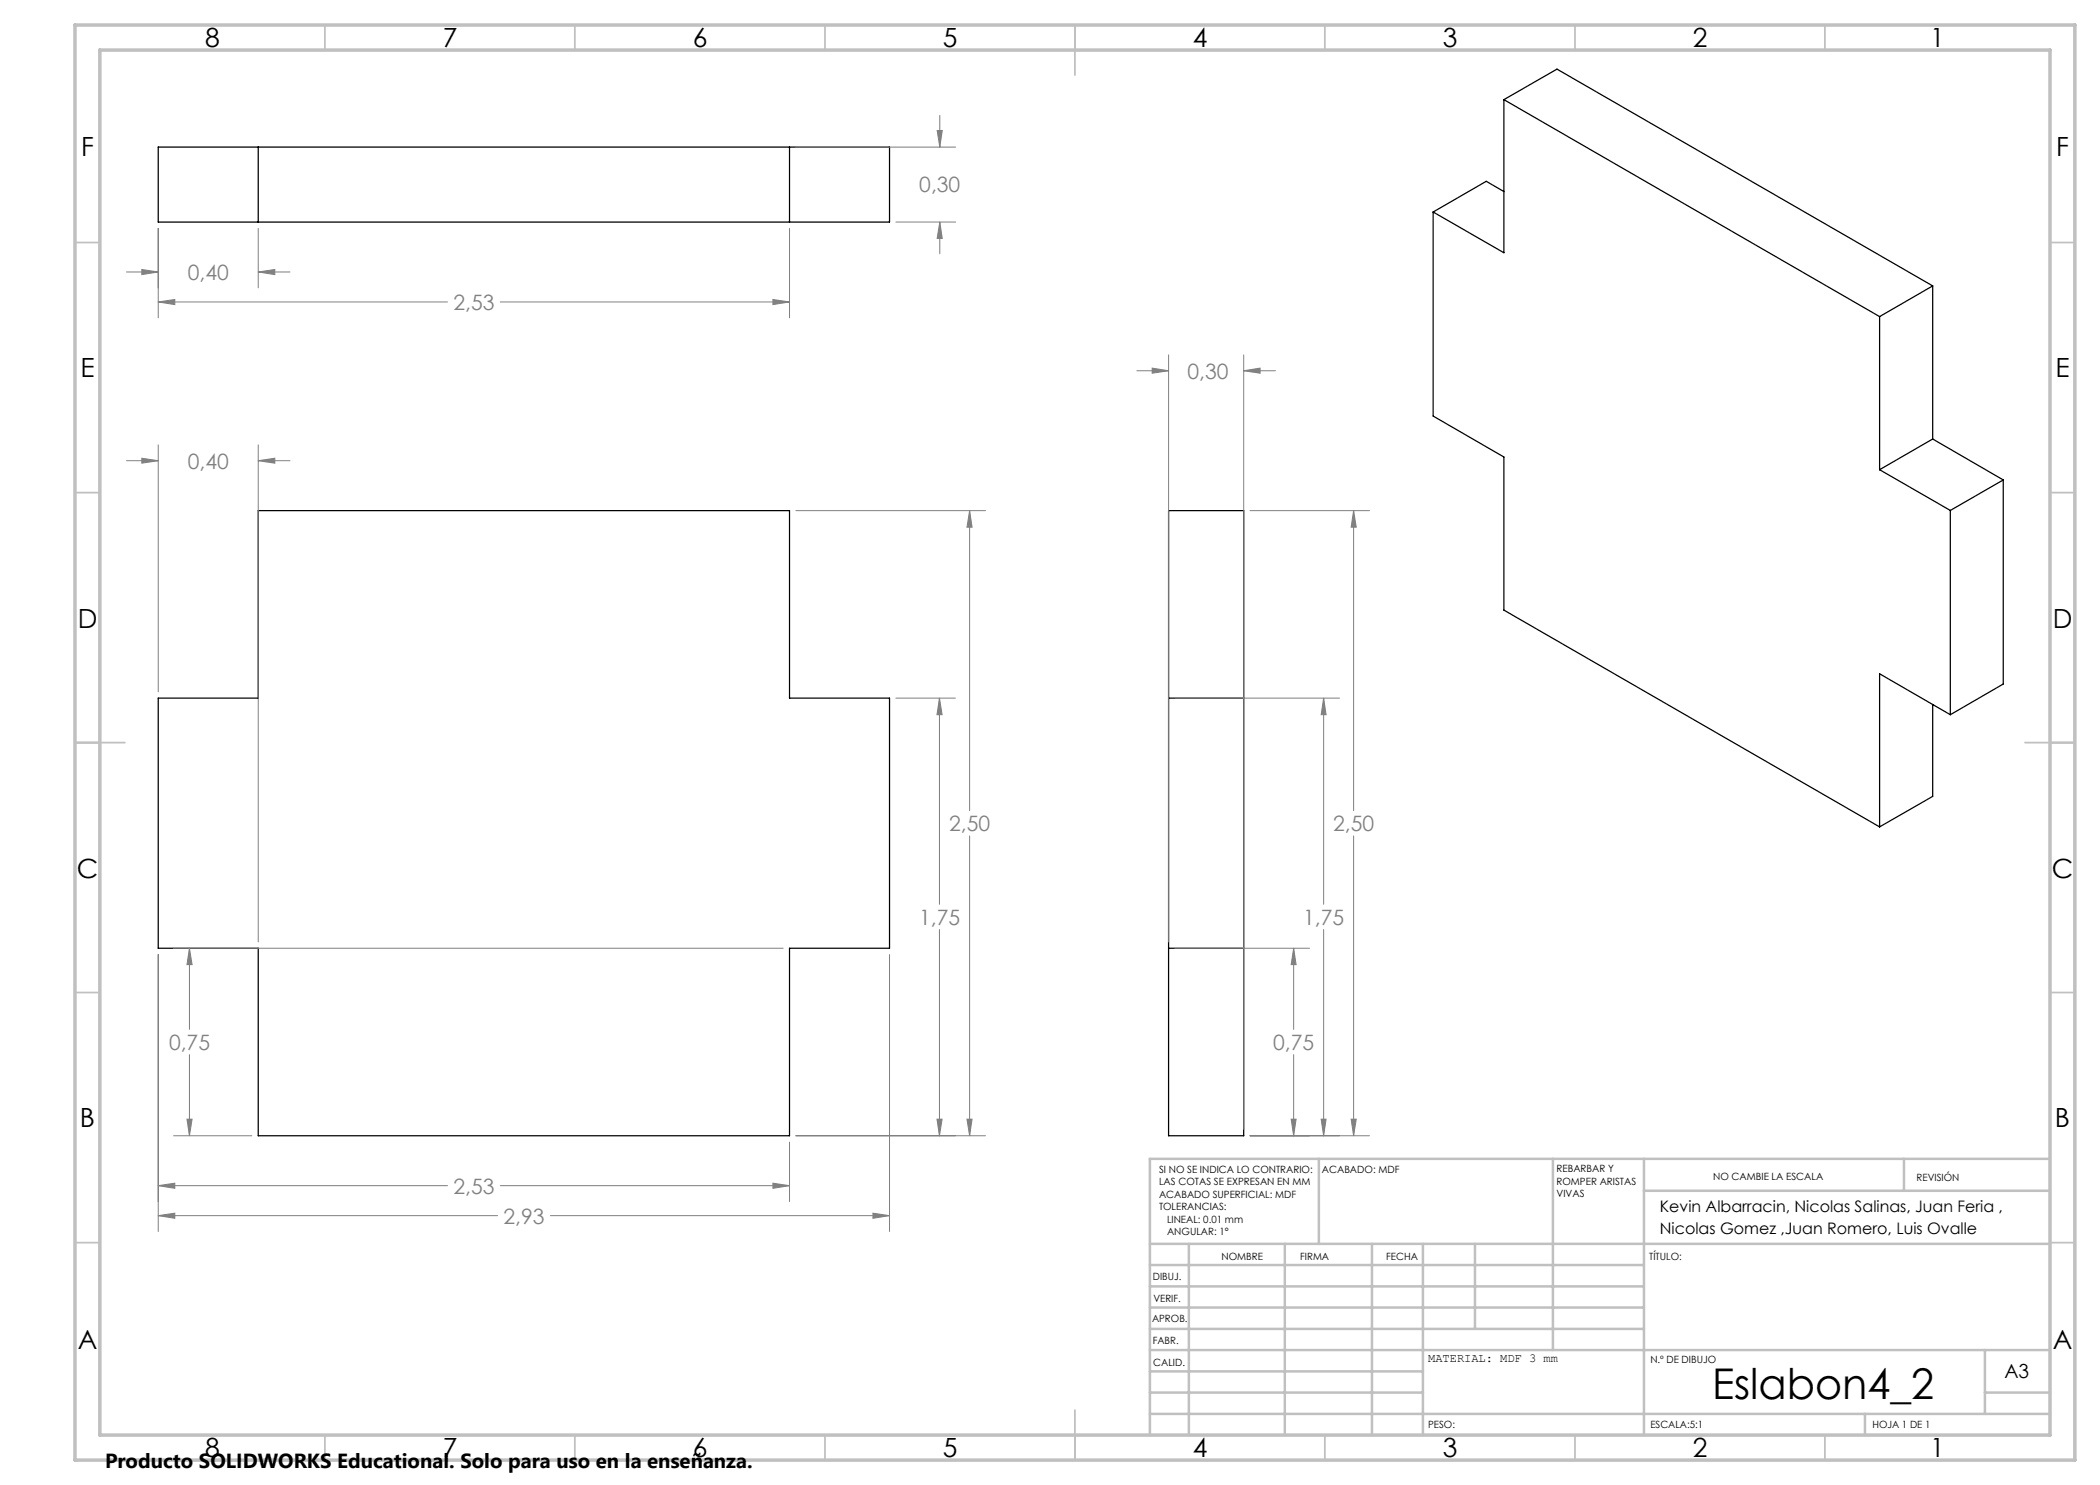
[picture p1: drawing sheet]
<svg xmlns="http://www.w3.org/2000/svg" width="420mm" height="297mm" viewBox="0 0 420 297" stroke-linecap="round" stroke-linejoin="round" font-family="sans-serif">
<g fill="none" stroke="#000" stroke-width=".25">
<path d="M300.8 19.9v30.6l-14.2-8.1M300.8 19.9l75.1 43.4M300.8 19.9l10.6-6.1 75.1 43.4M31.6 29.4h146.3v15h-146.3zM51.6 29.4v15M157.9 29.4v15M300.8 38.3l-3.5-2-10.7 6.1M286.6 42.4v40.8l14.2 8.2v30.6l75.1 43.4M386.5 57.2l-10.6 6.1M386.5 57.2v30.6M375.9 63.3v30.6M375.9 93.9l14.2 8.2"/>
<path d="M386.5 87.8l-10.6 6.1M386.5 87.8l14.1 8.2M400.6 96v40.8l-10.5 6.1M400.6 96l-10.5 6.1M51.6 102.1h106.3v37.5h20v50h-20v37.6h-106.3v-37.6h-20v-50h20zM233.7 102.1h15v125.1h-15zM390.1 102.1v40.8M233.7 139.6h15M386.5 140.9v18.4l-10.6 6.1M390.1 142.9l-14.2-8.1v30.6M233.7 189.6h15"/>
</g>
<g fill="none" stroke="#808080" stroke-width=".2">
<path d="M159.2 29.4h31.9M187.4 26.1h1.1l-.5 3.3zM188 23.1v6.3M25.3 54.4h6.3M28.4 53.9l3.2 .5-3.2 .5zM31.6 45.7v17.9M51.6 54.4l3.4-.5v1zM51.6 45.7v11.9M51.6 54.4h6.4M154.6 59.9l3.3 .5-3.3 .5zM157.9 45.7v17.9M179.2 44.4h11.9"/>
<path d="M188 44.4l.5 3.3h-1.1zM188 44.4v6.4M31.6 60.4l3.4-.5v1zM31.6 60.4h57.9M100 60.4h57.9M227.4 74.2h6.3M230.4 73.6l3.3 .6-3.3 .4zM233.7 71v117.4M248.7 74.2l3.3-.6v1zM248.7 71v154.9M248.7 74.2h6.4M25.3 92.1h6.3"/>
<path d="M28.4 91.6l3.2 .5-3.2 .5zM31.6 89v49.4M51.6 92.1l3.4-.5v1zM51.6 89v99.4M51.6 92.1h6.4M159.2 102.1h37.9M193.9 102.1l.5 3.3h-1zM193.9 102.1v60M250 102.1h23.9M270.7 102.1l.6 3.3h-1.1zM270.7 102.1v60M179.2 139.6h11.9"/>
<path d="M187.9 139.6l.5 3.3h-1zM187.9 139.6v41.3M235 139.6h32.9M264.7 139.6l.5 3.3h-1zM264.7 139.6v41.3M193.9 167.2v60M270.7 167.2v60M31.6 190.9v55.4M34.7 189.6h121.9M37.9 189.6l.5 3.3h-1zM37.9 189.6v16.3M177.9 190.9v55.4"/>
<path d="M187.9 185.9v41.3M235 189.6h26.9M258.7 189.6l.5 3.3h-1zM258.7 189.6v16.3M264.7 185.9v41.3M37.9 210.9v16.3M258.7 210.9v16.3M31.6 237.1l3.4-.5v1.1zM31.6 237.1h57.9M34.7 227.2h15.7M37.4 223.8h1l-.5 3.4zM100 237.1h57.9"/>
<path d="M154.6 236.6l3.3 .5-3.3 .6zM157.9 228.4v11.9M159.2 227.2h37.9M187.4 223.8h1l-.5 3.4zM193.4 223.8h1l-.5 3.4zM250 227.2h23.9M258.2 223.8h1l-.5 3.4zM264.2 223.8h1l-.5 3.4zM270.2 223.8h1.1l-.6 3.4zM31.6 243.1l3.4-.5v1.1zM31.6 243.1h67.9M110.1 243.1h67.8"/>
<path d="M174.6 242.6l3.3 .5-3.3 .6z"/>
</g>
<g fill="none" stroke="#c0c0c0" stroke-width=".35">
<path d="M65 5v5M115 5v5M165 5v5M215 5v10M265 5v5M315 5v5M365 5v5M15 48.5h5M410 48.5h5M15 98.5h5M410 98.5h5M15 148.5h10"/>
<path d="M405 148.5h10M15 198.5h5M410 198.5h5M15 248.5h5M410 248.5h5M65 287v5M115 287v5M165 287v5M215 282v10M265 287v5M315 287v5M365 287v5"/>
</g>
<g fill="none" stroke="#c0c0c0" stroke-width=".5">
<path d="M263.8 231.8v17M310.6 231.8v38.2M328.8 231.8v55.2M328.8 238.2h81.2M380.8 231.8v6.4M410 231.8h-180v55.2M230 248.8h180M230 257.3h98.8M230 253h98.8M237.8 248.8v38.2M257 248.8v38.2M274.4 248.8v38.2"/>
<path d="M284.6 248.8v38.2M295 248.8v17M230 265.8h98.8M230 261.5h98.8M230 278.5h54.6M230 274.3h54.6M230 270h180M397 278.5h13M397 270v12.8M230 282.8h180M373 282.8v4.2"/>
</g>
<path d="M15 5h400v287h-400zM20 10h390v277h-390z" fill="none" stroke="#c0c0c0" stroke-width=".7"/>
<path d="M28.4 91.6l3.2 .5-3.2 .5zM51.6 92.1l3.4-.5v1zM31.6 237.1l3.4-.5v1.1zM154.6 236.6l3.3 .5-3.3 .6zM31.6 243.1l3.4-.5v1.1zM174.6 242.6l3.3 .5-3.3 .6zM37.4 223.8h1l-.5 3.4zM37.9 189.6l.5 3.3h-1zM187.4 223.8h1l-.5 3.4zM187.9 139.6l.5 3.3h-1zM193.4 223.8h1l-.5 3.4zM193.9 102.1l.5 3.3h-1zM230.4 73.6l3.3 .6-3.3 .4zM248.7 74.2l3.3-.6v1zM258.2 223.8h1l-.5 3.4zM258.7 189.6l.5 3.3h-1zM264.2 223.8h1l-.5 3.4zM264.7 139.6l.5 3.3h-1zM270.2 223.8h1.1l-.6 3.4zM270.7 102.1l.6 3.3h-1.1zM28.4 53.9l3.2 .5-3.2 .5zM51.6 54.4l3.4-.5v1zM31.6 60.4l3.4-.5v1zM154.6 59.9l3.3 .5-3.3 .5zM188 44.4l.5 3.3h-1.1zM187.4 26.1h1.1l-.5 3.3z" fill="#808080"/>
<text font-size="8.5" x="342.4" y="279.7">Eslabon4_2</text>
<g font-size="5.3">
<text x="41" y="9.5">8</text>
<text x="88.5" y="9.5">7</text>
<text x="138.5" y="9.5">6</text>
<text x="188.5" y="9.5">5</text>
<text x="238.5" y="9.5">4</text>
<text x="288.5" y="9.5">3</text>
<text x="338.5" y="9.5">2</text>
<text x="386" y="9.5">1</text>
<text x="16.2" y="31.2">F</text>
<text x="411.2" y="31.2">F</text>
<text x="16.1" y="75.5">E</text>
<text x="411.1" y="75.5">E</text>
<text x="15.5" y="125.5">D</text>
<text x="410.5" y="125.5">D</text>
<text x="15.4" y="175.5">C</text>
<text x="410.4" y="175.5">C</text>
<text x="16" y="225.5">B</text>
<text x="411" y="225.5">B</text>
<text x="15.5" y="269.7">A</text>
<text x="410.5" y="269.7">A</text>
<text x="41" y="291.5">8</text>
<text x="88.5" y="291.5">7</text>
<text x="138.5" y="291.5">6</text>
<text x="188.5" y="291.5">5</text>
<text x="238.5" y="291.5">4</text>
<text x="288.5" y="291.5">3</text>
<text x="338.5" y="291.5">2</text>
<text x="386" y="291.5">1</text>
</g>
<g font-size="4.2" fill="#808080">
<text x="183.9" y="38.5">0,30</text>
<text x="37.6" y="56">0,40</text>
<text x="90.7" y="62">2,53</text>
<text x="237.5" y="75.7">0,30</text>
<text x="37.6" y="93.7">0,40</text>
<text x="189.8" y="166.2">2,50</text>
<text x="266.6" y="166.2">2,50</text>
<text x="183.8" y="185">1,75</text>
<text x="260.6" y="185">1,75</text>
<text x="33.8" y="210">0,75</text>
<text x="254.6" y="210">0,75</text>
<text x="90.7" y="238.7">2,53</text>
<text x="100.7" y="244.7">2,93</text>
</g>
<text font-size="4.1" x="21" y="293.7">Producto SOLIDWORKS Educational. Solo para uso en la enseñanza.</text>
<text font-size="3.9" x="400.9" y="275.5">A3</text>
<g font-size="3.2">
<text x="332" y="242.4">Kevin Albarracin, Nicolas Salinas, Juan Feria ,</text>
<text x="332" y="246.8">Nicolas Gomez ,Juan Romero, Luis Ovalle</text>
</g>
<text font-size="2.4" x="285.6" y="272.4">MATERIAL: MDF 3 mm</text>
<g font-size="2">
<text x="231.8" y="234.6">SI NO SE INDICA LO CONTRARIO:</text>
<text x="231.8" y="237.1">LAS COTAS SE EXPRESAN EN MM</text>
<text x="231.8" y="239.6">ACABADO SUPERFICIAL: MDF</text>
<text x="264.4" y="234.6">ACABADO: MDF</text>
<text x="311.3" y="234.5">REBARBAR Y</text>
<text x="311.3" y="237">ROMPER ARISTAS</text>
<text x="311.3" y="239.5">VIVAS</text>
<text x="342.6" y="236">NO CAMBIE LA ESCALA</text>
<text x="383.3" y="236.2">REVISIÓN</text>
<text x="231.8" y="242.1">TOLERANCIAS:</text>
<text x="233.4" y="244.6">LINEAL: 0.01 mm</text>
<text x="233.4" y="247.1">ANGULAR: 1°</text>
<text x="244.3" y="252">NOMBRE</text>
<text x="260" y="251.9">FIRMA</text>
<text x="277.2" y="251.9">FECHA</text>
<text x="329.9" y="251.9">TÍTULO:</text>
<text x="230.6" y="256.1">DIBUJ.</text>
<text x="230.7" y="260.3">VERIF.</text>
<text x="230.4" y="264.4">APROB.</text>
<text x="230.5" y="268.8">FABR.</text>
<text x="230.7" y="273.1">CALID.</text>
<text x="330.1" y="272.5">N.º DE DIBUJO</text>
<text x="285.6" y="285.5">PESO:</text>
<text x="330.1" y="285.6">ESCALA:5:1</text>
<text x="374.5" y="285.6">HOJA 1 DE 1</text>
</g>
</svg>
